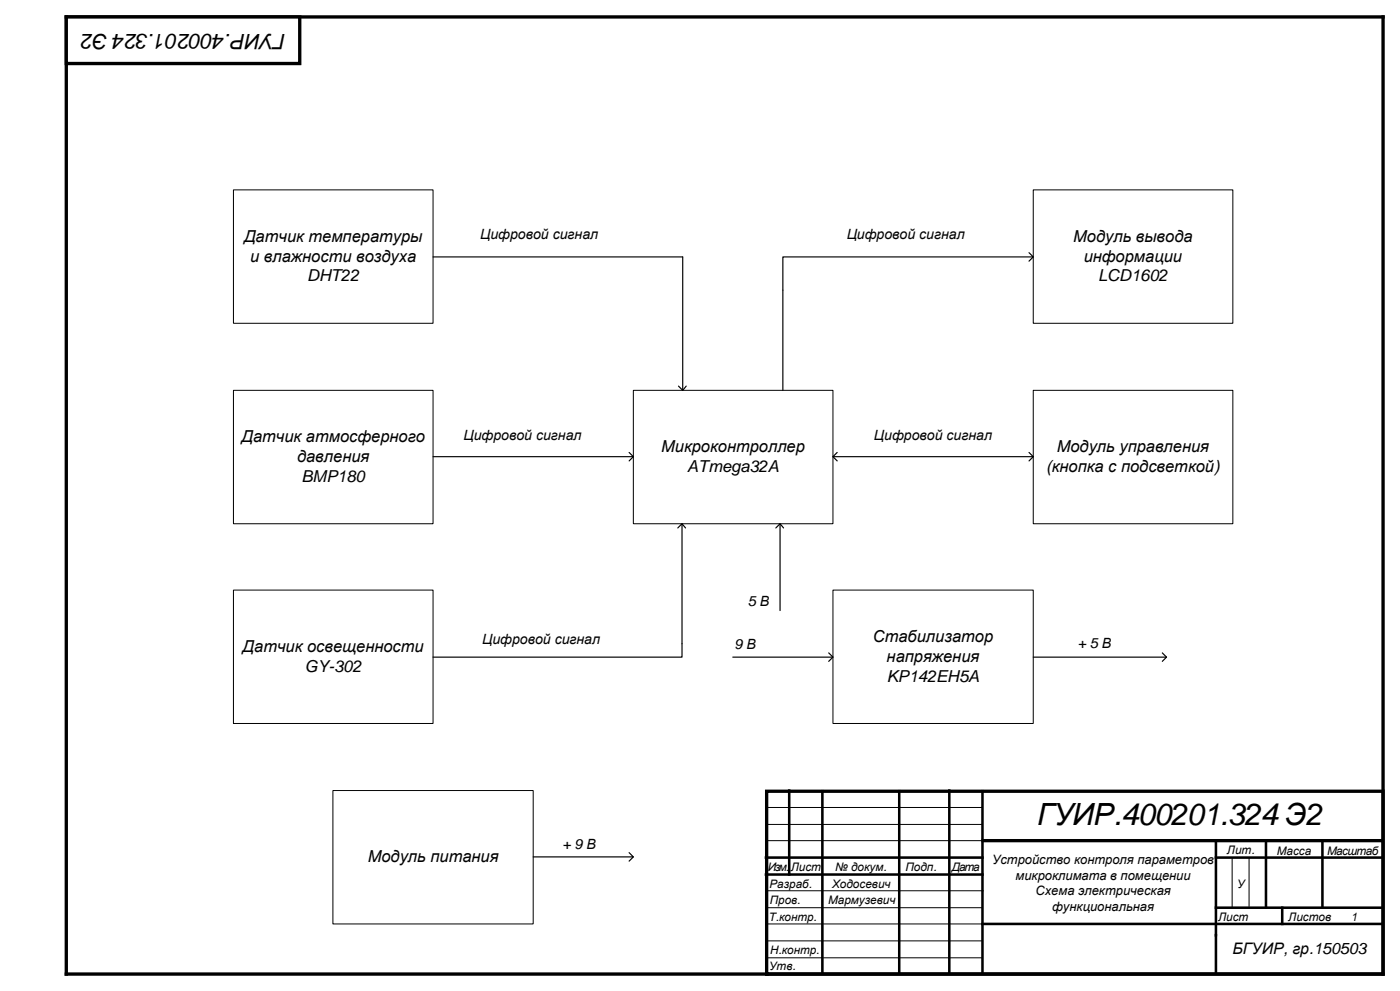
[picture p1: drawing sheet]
<svg xmlns="http://www.w3.org/2000/svg" width="420mm" height="297mm" viewBox="0 0 420 297" stroke-linecap="round" stroke-linejoin="round" font-family="sans-serif">
<path d="M19.9 5.1h395.2v287h-395.2z" fill="none" stroke="#000" stroke-width="1"/>
<path d="M19.9 5.1h70.1v14h-70.1z" fill-rule="evenodd" fill="#fff"/>
<path d="M19.9 5.1h70.1v14h-70.1zM230.1 237.3h185v54.8h-185zM295.1 252.1h119.8" fill="none" stroke="#000" stroke-width="1"/>
<path d="M415.1 27.1v3.8" fill="none" stroke="#000" stroke-width=".42"/>
<g fill="none" stroke="#000" stroke-width=".76">
<path d="M236.9 237.1v25.2M246.8 237.3v54.6M269.9 237.3v54.6M284.9 237.1v54.8M294.9 237.3v54.6M229.9 257.2h65M364.9 257.2h50M364.9 252.5v39.4M379.9 252.5v19.7M396.9 252.3v19.7M229.9 262.3h65M294.9 277.1h120"/>
<path d="M364.9 272.2h50M384.8 272.2v4.9"/>
</g>
<path d="M229.9 252.1h65M229.9 247.2h65M229.9 242.1h65M369.8 257.2v14.8M374.9 257.2v14.6M229.9 272.2h65M229.9 277.1h65M230.1 267.1h65M229.9 282.2h65M229.9 287.2h65" fill="none" stroke="#000" stroke-width=".3"/>
<path d="M70.1 56.9h59.9v40h-59.9z" fill-rule="evenodd" fill="#fff"/>
<path d="M70.1 56.9h59.9v40h-59.9z" fill="none" stroke="#000" stroke-width=".3"/>
<path d="M70.1 117.1h59.9v40h-59.9z" fill-rule="evenodd" fill="#fff"/>
<path d="M70.1 117.1h59.9v40h-59.9z" fill="none" stroke="#000" stroke-width=".3"/>
<path d="M70.1 177h59.9v40h-59.9z" fill-rule="evenodd" fill="#fff"/>
<path d="M70.1 177h59.9v40h-59.9z" fill="none" stroke="#000" stroke-width=".3"/>
<path d="M190.1 117.1h59.9v40h-59.9z" fill-rule="evenodd" fill="#fff"/>
<path d="M190.1 117.1h59.9v40h-59.9z" fill="none" stroke="#000" stroke-width=".3"/>
<path d="M310.1 117.1h59.9v40h-59.9z" fill-rule="evenodd" fill="#fff"/>
<path d="M310.1 117.1h59.9v40h-59.9z" fill="none" stroke="#000" stroke-width=".3"/>
<path d="M310.1 56.9h59.9v40h-59.9z" fill-rule="evenodd" fill="#fff"/>
<path d="M310.1 56.9h59.9v40h-59.9z" fill="none" stroke="#000" stroke-width=".3"/>
<path d="M99.9 237.1h60.1v40h-60.1z" fill-rule="evenodd" fill="#fff"/>
<path d="M99.9 237.1h60.1v40h-60.1z" fill="none" stroke="#000" stroke-width=".3"/>
<path d="M250 177h60.1v40h-60.1z" fill-rule="evenodd" fill="#fff"/>
<path d="M250 177h60.1v40h-60.1z" fill="none" stroke="#000" stroke-width=".3"/>
<g fill="none" stroke="#000" stroke-width=".35">
<path d="M130 77h74.9v40.1M308.8 75.8l1.3 1.2-1.3 1.3M310.1 77h-75.2v40.1M203.6 115.8l1.3 1.3 1.1-1.3M130 136.9h60.1M188.8 135.7l1.3 1.2-1.3 1.3M250 136.9h60.1M251.2 135.7l-1.2 1.2 1.2 1.3M308.8 135.7l1.3 1.2-1.3 1.3M203.4 158.3l1.3-1.2 1 1.2M204.7 157.1v40h-74.7M232.8 158.3l1.3-1.2 1.1 1.2"/>
<path d="M234.1 157.1v26M219.9 197.1h30.1M248.7 195.8l1.3 1.3-1.3 1.2M310.1 197.1h40M348.8 195.8l1.3 1.3-1.3 1.2M160 257h30.1M188.8 255.7l1.3 1.3-1.3 1.2"/>
</g>
<text font-size="9.2" x="311.3" y="247.5">ГУИР.400201.324 Э2</text>
<text font-size="6.3" x="85.7" y="10.1" transform="rotate(-180 85.7 10.1)">ГУИР.400201.324 Э2</text>
<g font-size="4.9">
<text x="73.2" y="72.6">Датчик температуры</text>
<text x="322.1" y="72.6">Модуль вывода</text>
<text x="75.1" y="78.5">и влажности воздуха</text>
<text x="325.2" y="78.5">информации</text>
<text x="92.2" y="84.4">DHT22</text>
<text x="329.6" y="84.4">LCD1602</text>
<text x="72.5" y="132.6">Датчик атмосферного</text>
<text x="198.4" y="135.5">Микроконтроллер</text>
<text x="317.1" y="135.5">Модуль управления</text>
<text x="89.2" y="138.5">давления</text>
<text x="206.3" y="141.4">ATmega32A</text>
<text x="314" y="141.4">(кнопка с подсветкой)</text>
<text x="90.5" y="144.4">BMP180</text>
<text x="72.8" y="195.5">Датчик освещенности</text>
<text x="261.9" y="192.6">Стабилизатор</text>
<text x="91.5" y="201.4">GY-302</text>
<text x="266.1" y="198.5">напряжения</text>
<text x="266.1" y="204.4">KP142EH5A</text>
<text x="110.4" y="258.6">Модуль питания</text>
</g>
<text font-size="4.8" x="369.9" y="286.2">БГУИР, гр.150503</text>
<g font-size="4.2">
<text x="144.1" y="71.8">Цифровой сигнал</text>
<text x="254.1" y="71.8">Цифровой сигнал</text>
<text x="139.1" y="131.8">Цифровой сигнал</text>
<text x="262.3" y="131.8">Цифровой сигнал</text>
<text x="224.5" y="181.8">5 В</text>
<text x="144.7" y="193.3">Цифровой сигнал</text>
<text x="220.5" y="194.7">9 В</text>
<text x="323.5" y="194.3">+ 5 В</text>
<text x="168.8" y="254.7">+ 9 В</text>
</g>
<g font-size="3.9">
<text x="297.8" y="259.2">Устройство контроля параметров</text>
<text x="304.8" y="263.8">микроклимата в помещении</text>
<text x="310.8" y="268.5">Схема электрическая</text>
<text x="315.8" y="273.1">функциональная</text>
</g>
<g font-size="3.5">
<text x="368.2" y="256">Лит.</text>
<text x="383.2" y="256.3">Масса</text>
<text x="398.3" y="256.3">Масштаб</text>
<text x="230.4" y="261.1">Изм.</text>
<text x="237.3" y="261.1">Лист</text>
<text x="250.6" y="261.2">№ докум.</text>
<text x="271.7" y="261.1">Подп.</text>
<text x="285.7" y="261.1">Дата</text>
<text x="231" y="266.2">Разраб.</text>
<text x="249.7" y="266.3">Ходосевич</text>
<text x="371.2" y="266.3">У</text>
<text x="231" y="271.2">Пров.</text>
<text x="248.5" y="271.1">Мармузевич</text>
<text x="230.7" y="276.2">Т.контр.</text>
<text x="365.6" y="276.1">Лист</text>
<text x="386.6" y="276.3">Листов</text>
<text x="405.4" y="276.3">1</text>
<text x="231.1" y="286.2">Н.контр.</text>
<text x="230.9" y="290.9">Утв.</text>
</g>
</svg>
